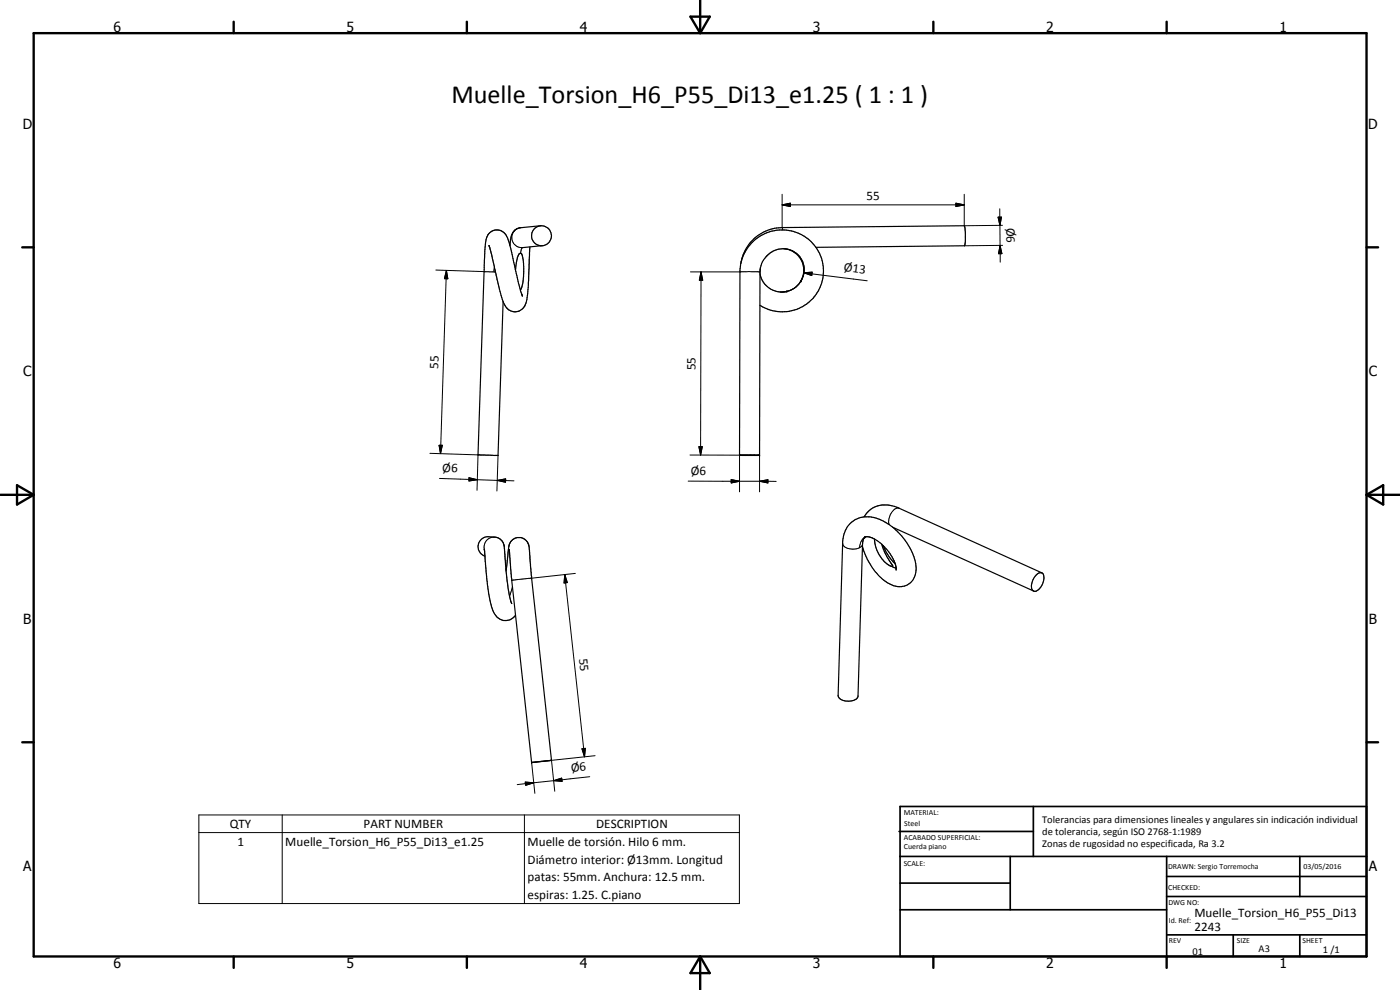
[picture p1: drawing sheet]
<svg xmlns="http://www.w3.org/2000/svg" width="420mm" height="297mm" viewBox="0 0 420 297" stroke-linecap="round" stroke-linejoin="round" font-family="sans-serif">
<g fill="none" stroke="#000" stroke-width=".35">
<path d="M146.8 73.7l3.9 16.1a4.3 4.3 0 0 0 4.1 3.8 3.5 3.5 0 0 0 3.1-2.8l.6-4.6 .5-12.1M162.2 67.7l-5.9 .6a3.7 3.7 0 0 0-3.1 4.2l-.2 1.2M162.8 73.7l-5.9 .6M222.3 79l-.2 2.1-.2 55.5h6.1M222.5 78.5l-.2 .5M222.6 78a12.5 12.5 0 0 1 17.2-7.9 12.5 12.5 0 0 1 5.1 18.2 12.5 12.5 0 0 1-16.9 3.3M235.2 74.6a6.2 6.2 0 0 1 5.9 8l-.5 1.4M235.2 74.6a6.1 6.1 0 0 0-4.3 1.5l-.7 .7a6.7 6.7 0 0 0-2.1 4.8l-.1 55M235.2 74.6a6.4 6.4 0 0 1 6 5.8v1.4l-.6 2.1M289.4 67.7v.1M289.4 67.7l-54.7 .6a12.7 12.7 0 0 0-12.4 10.7M289.4 67.8l.3 1.9v2.8l-.2 1.2-44.7 .5"/>
<path d="M154.7 81l.6-3.7a1.11 1.11 0 0 1 1.1-1.3l.3 .6 .4 2.9a21.4 21.4 0 0 1-.4 6.4l-.5 1.1M156.7 88.6l-1.1-3.6-2.9-12.6a3.8 3.8 0 0 0-4.4-3.3 3.8 3.8 0 0 0-2.6 3.9l-.3 5.3-1.9 58.2 6 .2 1.5-46.2M228.1 82a6.6 6.6 0 0 0 10.9 4l1.5-1.9M235.4 87.5l-1.2 .1M236 87.4l-.2 .1M240.4 84.2h.1M240.5 84.1l-.1 .1M240.6 83.9l-.1 .2M222 136.6h5.9M259.4 155.1a6.8 6.8 0 0 1 5.4-3.6l2.2 .1 2.1 .6 43.6 19.7M267.9 158.2l42.3 19.1M145.4 164.8l1 11.2a28.1 28.1 0 0 0 2 8.1 3.7 3.7 0 0 0 6.3 .5"/>
<path d="M145.5 166.9a3 3 0 0 1-2-3.4 3 3 0 0 1 3.2-2.5l1.8 .2a3.4 3.4 0 0 1 2.9 4l1.1 11.2 1.1 4.7M151.9 171.3l.5-4.8a6.3 6.3 0 0 1 1.3-4.4l.2-.2a3.2 3.2 0 0 1 3.2-.3 4 4 0 0 1 1.8 3.9l.6 8 6 54.6-2.5 .3M152.9 164.9l.7 9.2 5.9 54.7 5.9-.7M259.4 161.2a3.5 3.5 0 0 1 3.1 .6M259.4 161.2h.1M259.6 161.2l-.4 .5-.3 1.5-1.4 45.6a2.73 2.73 0 0 1-3.2 1.6 2.37 2.37 0 0 1-2.8-1.8l1.4-45.6a7.7 7.7 0 0 1 4-7.2 8.8 8.8 0 0 1 8.3 .6l1.7 1a19.5 19.5 0 0 1 8 12.9 5.1 5.1 0 0 1-2.5 5.1 5.1 5.1 0 0 1-5.7-.4l-2.7-2-2.2-2.6-1.5-2.6-1.4-3.8M262.5 161.8a9.9 9.9 0 0 0 4.7 8l.7 .1-.7-1.2a18.6 18.6 0 0 1-2.6-5.4M262.5 161.8a13.6 13.6 0 0 1 6.4 8.4v.6M265 163.7l.8 1.6a12.8 12.8 0 0 0 2.8 3.8M311.2 172.3a1.16 1.16 0 0 1 1.4-.4 1.16 1.16 0 0 1 .7 1.3 4.7 4.7 0 0 1-2.5 4.2 1.34 1.34 0 0 1-1.2-1.9 5.2 5.2 0 0 1 1.6-3.2zM159.8 228.7l-.1 .1M160.7 228.7l-.8 .1"/>
<path d="M161.7 228.5l-.8 .1M162.3 228.5l-.4 .1"/>
<circle cx="162.5" cy="70.8" r="2.98"/>
</g>
<g fill="none" stroke="#000" stroke-width=".3">
<path d="M234.7 58.3v10l.2 .7M289.4 58.3v9.4l11.5-.1M156.3 68.3a3 3 0 0 0-2.7 3.3 3 3 0 0 0 3.3 2.7M156.7 74.3l-.5 1.7M234.7 61.5l2.5-.5v1zM234.7 61.5h54.7M286.9 61l2.5 .5-2.5 .5zM299.5 65.2h1.1l-.5 2.4zM300 62.7l.1 4.9M300.1 67.6v6.1M300.1 73.7l.6 2.4h-1zM300.1 73.7l.1 5"/>
<path d="M300.9 73.6l-11.4 .1M130.8 81l17.4 .6M134 81.2l.4 2.5-1-.1zM134 81.2l-1.8 54.9M148.2 81.6h.5M148.4 80.1l-.2 1.5M207.2 81.6h20.9M210.4 81.6l.5 2.5h-1zM210.4 81.6l-.1 54.9M228.1 81.6h.1M228.2 80.4l-.1 1.2M240.4 84.2a6.5 6.5 0 0 1-4.5 3.3"/>
<path d="M241.2 81.8l2.5-.1-.1 1zM241.2 81.8l19.1 2.4M129 136l14.5 .5-.3 10.6M131.8 133.6h.9l-.5 2.5zM149.5 136.7l-.4 10.6M207.1 136.5l14.8 .1v11M209.8 134h1l-.5 2.5zM228 136.6v11M131.9 143.6l11.3 .3M140.7 143.3l2.5 .6-2.5 .4zM143.2 143.9l6.1 .2M149.3 144.1l2.5-.4-.1 1z"/>
<path d="M149.3 144.1l5 .2M206.5 144.4h26.4M219.4 143.9l2.5 .5-2.5 .5zM228 144.4l2.5-.5v1zM269.8 152.5a2.97 2.97 0 0 0-2.9 2.8l-.2 1.2 .2 .9M148.5 161.2a3 3 0 0 0-3.1 3.8M153.8 176.1l-.9 2.8M159.5 173.5h.1M159.5 173.5l-5.9 .6M169.5 172.4l.8 2.4-1 .1zM169.5 172.4l5.9 54.7M172.7 172l-13.2 1.5"/>
<path d="M252.9 163a2.55 2.55 0 0 0 2.9 1.8l2.2-.5M258.9 163.2l-.3 .6-.6 .5M259.5 161.2a3.9 3.9 0 0 0-1.5 3.1M267.6 169.9l1.3 .5M157.6 234.7l2.6 .2-2.4 .7zM159.5 228.8l1 9.2M160.2 234.9l-5 .5M166.1 234.2l2.5-.7 .1 .9zM166.1 234.2l-5.9 .7M174.7 224.7l1-.2-.3 2.6zM177 233l-10.9 1.2M178.6 226.7l-13.1 1.4 1 9.3"/>
<path d="M59.7 244.5h162.2v26.6h-162.2zM59.7 249.8h162.2M84.7 244.5v26.6M157.4 244.5v26.6"/>
</g>
<g fill="#000">
<circle cx="156.7" cy="88.6" r=".18"/>
<circle cx="236.1" cy="87.4" r=".18"/>
<circle cx="240.4" cy="84.2" r=".18"/>
<circle cx="228" cy="136.6" r=".18"/>
<circle cx="145.4" cy="164.8" r=".18"/>
<circle cx="152.9" cy="164.9" r=".18"/>
<circle cx="259.5" cy="161.2" r=".18"/>
<circle cx="268.9" cy="170.8" r=".18"/>
<circle cx="159.5" cy="228.8" r=".18"/>
</g>
<g fill="none" stroke="#000" stroke-width=".71">
<path d="M10.1 9.9h400v277.1h-400zM70.1 6.5v3.4M140.1 6.5v3.4M207.2 5h5.8l-2.9 4.9zM210.1 0v9.9M280.1 6.5v3.4M350.1 6.5v3.4M6.7 74.2h3.4M410.1 74.2h3.5M.1 148.5h10M5.1 145.6l5 2.9-5 2.9zM410.1 148.5h10"/>
<path d="M410.1 148.5l5-2.9v5.8zM6.7 222.7h3.4M410.1 222.7h3.5M70.1 287v3.4M140.1 287v3.4M210.1 287v10M210.1 287l2.9 5h-5.8zM280.1 287v3.4M350.1 287v3.4"/>
</g>
<g fill="none" stroke="#000" stroke-width=".51">
<path d="M269.8 249.5h40.3M270.1 242h140v45h-140zM270.1 257h140M303.2 257v16M310.1 242v15M350.1 257v30M390.1 257v12M270.1 265h33.1M270.1 273h80M350.1 269h60M350.1 263h60M350.1 280.5h60"/>
<path d="M370.1 280.5v6.5M390.1 280.5v6.5"/>
</g>
<g fill="#000">
<path d="M234.7 61.5l2.5-.5v1zM286.9 61l2.5 .5-2.5 .5zM299.5 65.2h1.1l-.5 2.4zM300.1 73.7l.6 2.4h-1zM134 81.2l.4 2.5-1-.1zM210.4 81.6l.5 2.5h-1zM241.2 81.8l2.5-.1-.1 1zM131.8 133.6h.9l-.5 2.5zM209.8 134h1l-.5 2.5zM140.7 143.3l2.5 .6-2.5 .4zM149.3 144.1l2.5-.4-.1 1zM219.4 143.9l2.5 .5-2.5 .5z"/>
<path d="M228 144.4l2.5-.5v1zM169.5 172.4l.8 2.4-1 .1zM157.6 234.7l2.6 .2-2.4 .7zM166.1 234.2l2.5-.7 .1 .9zM174.7 224.7l1-.2-.3 2.6z"/>
</g>
<text font-size="7.9" x="135.5" y="30.9">Muelle_Torsion_H6_P55_Di13_e1.25 ( 1 : 1 )</text>
<g font-size="4.2">
<text x="34" y="9.6">6</text>
<text x="104" y="9.6">5</text>
<text x="174" y="9.6">4</text>
<text x="244" y="9.6">3</text>
<text x="314" y="9.6">2</text>
<text x="384" y="9.6">1</text>
<text x="6.8" y="38.7">D</text>
<text x="410.6" y="38.7">D</text>
<text x="7" y="112.9">C</text>
<text x="410.8" y="112.9">C</text>
<text x="7" y="187.1">B</text>
<text x="410.8" y="187.1">B</text>
<text x="7" y="261.4">A</text>
<text x="410.8" y="261.4">A</text>
<text x="34" y="290.4">6</text>
<text x="104" y="290.4">5</text>
<text x="174" y="290.4">4</text>
<text x="244" y="290.4">3</text>
<text x="314" y="290.4">2</text>
<text x="384" y="290.4">1</text>
</g>
<g font-size="3.9">
<text x="260" y="59.9">55</text>
<text x="302.1" y="68.4" transform="rotate(89 302.1 68.4)">Ø6</text>
<text x="253.2" y="81.4" transform="rotate(7 253.2 81.4)">Ø13</text>
<text x="131.5" y="110.6" transform="rotate(-88 131.5 110.6)">55</text>
<text x="208.8" y="111.1" transform="rotate(-90 208.8 111.1)">55</text>
<text x="132.7" y="141.6" transform="rotate(2 132.7 141.6)">Ø6</text>
<text x="207.3" y="142.5">Ø6</text>
<text x="173.9" y="197.6" transform="rotate(84 173.9 197.6)">55</text>
<text x="171.5" y="231.7" transform="rotate(-6 171.5 231.7)">Ø6</text>
<text x="68.9" y="248.5">QTY</text>
<text x="109.1" y="248.4">PART NUMBER</text>
<text x="178.9" y="248.5">DESCRIPTION</text>
<text x="71.2" y="253.7">1</text>
<text x="85.6" y="253.8">Muelle_Torsion_H6_P55_Di13_e1.25</text>
<text x="158.3" y="253.8">Muelle de torsión. Hilo 6 mm.</text>
<text x="158.3" y="259.1">Diámetro interior: Ø13mm. Longitud</text>
<text x="158.3" y="264.5">patas: 55mm. Anchura: 12.5 mm.</text>
<text x="158.3" y="269.8">espiras: 1.25. C.piano</text>
<text x="358.5" y="275.1">Muelle_Torsion_H6_P55_Di13</text>
<text x="358.5" y="279.4">2243</text>
</g>
<g font-size="3.1">
<text x="312.7" y="246.8">Tolerancias para dimensiones lineales y angulares sin indicación individual</text>
<text x="312.7" y="250.4">de tolerancia, según ISO 2768-1:1989</text>
<text x="312.7" y="254">Zonas de rugosidad no especificada, Ra 3.2</text>
<text x="357.9" y="286.4">01</text>
<text x="377.7" y="285.6">A3</text>
<text x="397" y="285.9">1 /1</text>
</g>
<g font-size="2.4">
<text x="271.2" y="244.4">MATERIAL:</text>
<text x="271.3" y="252">ACABADO SUPERFICIAL:</text>
<text x="271.4" y="247.9">Steel</text>
<text x="271.3" y="254.6">Cuerda piano</text>
<text x="271.2" y="259.7">SCALE:</text>
<text x="350.6" y="260.8">DRAWN: Sergio Torremocha</text>
<text x="391.2" y="260.6">03/05/2016</text>
<text x="350.6" y="267">CHECKED:</text>
<text x="350.6" y="271.4">DWG NO:</text>
<text x="350.8" y="276.9">Id. Ref:</text>
<text x="350.8" y="282.8">REV</text>
<text x="371.2" y="282.9">SIZE</text>
<text x="390.9" y="282.9">SHEET</text>
</g>
</svg>
